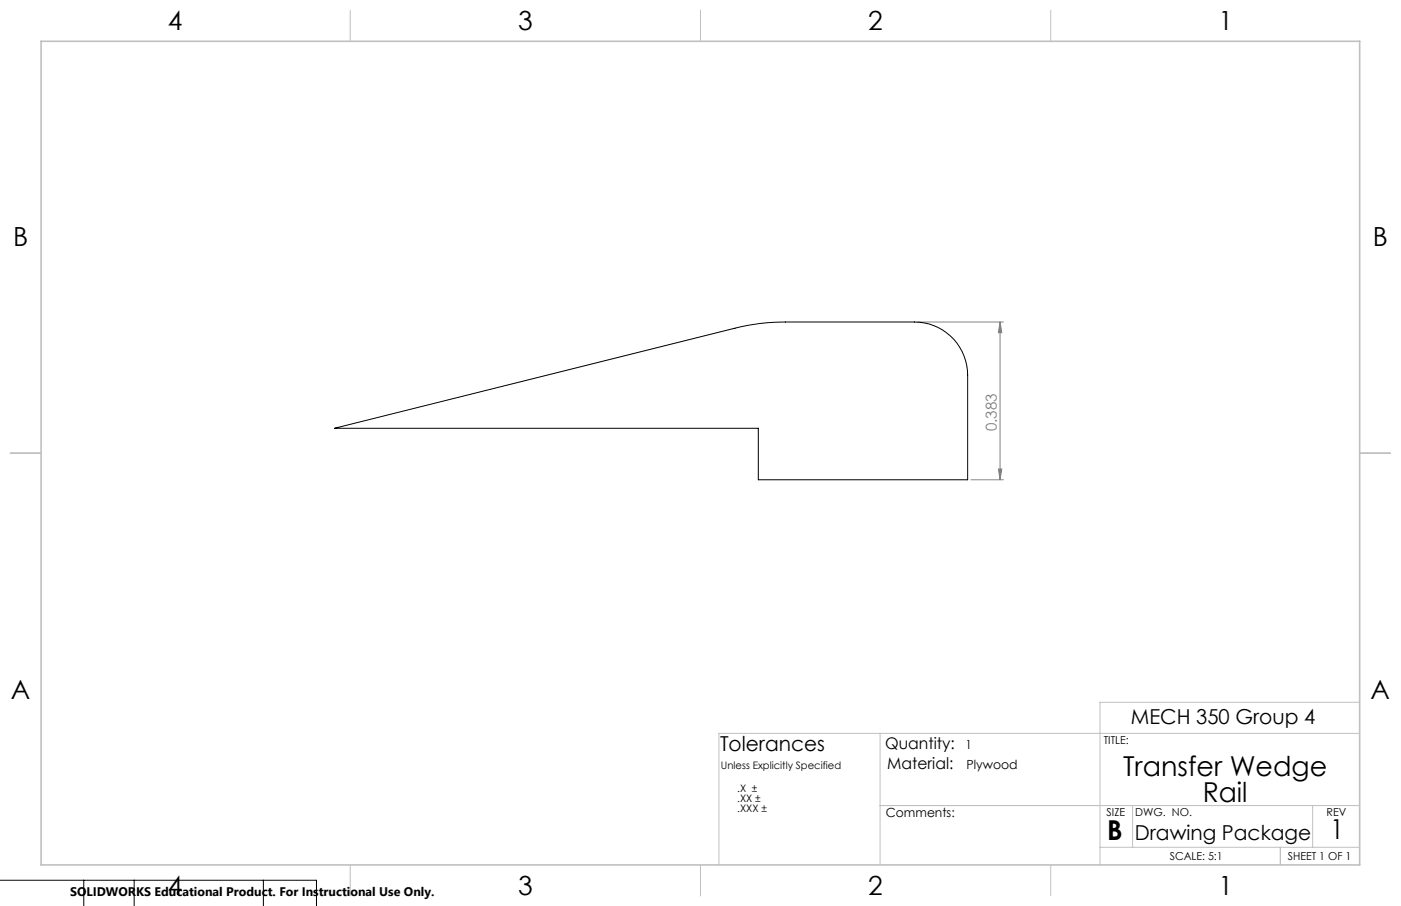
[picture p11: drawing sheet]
<svg xmlns="http://www.w3.org/2000/svg" width="432mm" height="279mm" viewBox="0 0 432 279" stroke-linecap="round" stroke-linejoin="round" font-family="sans-serif">
<path d="M282.9 99.3h26.3M308.2 99.3v48.7M308.2 99.3l.6 3.3h-1.1zM299.2 148h10M307.7 144.6h1.1l-.6 3.4z" fill="none" stroke="#808080" stroke-width=".31"/>
<g fill="none" stroke="#c0c0c0" stroke-width=".31">
<path d="M108 3.2v9.5M215.9 3.2v9.5M323.8 3.2v9.5M3.1 139.7h9.6M419.1 139.7h9.5M419.1 216.6h-80.1v50.1M271.3 226.2v40.5M419.1 226.2h-197.5v40.5M271.3 248.4h147.8M349.1 248.4v12.9M404.6 248.4v12.9M108 266.7v9.6"/>
<path d="M215.9 266.7v9.6M323.8 266.7v9.6M339 261.3h80.1M394.6 261.3v5.4"/>
</g>
<path d="M12.7 12.7h406.4v254h-406.4z" fill="none" stroke="#c0c0c0" stroke-width=".5"/>
<path d="M308.2 99.3l.6 3.3h-1.1zM307.7 144.6h1.1l-.6 3.4z" fill="#808080"/>
<path d="M103.1 132.1l123.4-30.9a61.5 61.5 0 0 1 15.5-1.9h39.8a16.4 16.4 0 0 1 16.4 16.4v32.3h-64.5v-15.9zM-.1 271.5h25.9M25.8 271.5h15.5M25.8 271.5v7.9M41.3 271.5v7.9M41.3 271.5h39.9M81.2 271.5h16.3v7.9M81.2 271.5v7.9" fill="none" stroke="#000" stroke-width=".31"/>
<g font-size="8.5">
<text x="346.2" y="239.3">Transfer Wedge</text>
<text x="370.7" y="247.4">Rail</text>
<text x="341.3" y="259">B</text>
<text x="410" y="258.9">1</text>
</g>
<g font-size="8.1">
<text x="51.7" y="9.3">4</text>
<text x="159.7" y="9.3">3</text>
<text x="267.6" y="9.3">2</text>
<text x="375.6" y="9.3">1</text>
<text x="4" y="76">B</text>
<text x="423.1" y="76">B</text>
<text x="3.3" y="215.7">A</text>
<text x="422.4" y="215.7">A</text>
<text x="51.7" y="276">4</text>
<text x="159.7" y="276">3</text>
<text x="267.6" y="276">2</text>
<text x="375.6" y="276">1</text>
</g>
<g font-size="6.3">
<text x="348.5" y="223.4">MECH 350 Group 4</text>
<text x="221.9" y="231.8">Tolerances</text>
<text x="349.8" y="259">Drawing Package</text>
</g>
<g font-size="4.9">
<text x="272.8" y="230.9">Quantity:</text>
<text x="273.5" y="237">Material:</text>
</g>
<text font-size="4.7" fill="#808080" x="307.2" y="132.9" transform="rotate(-90 307.2 132.9)">0.383</text>
<g font-size="3.9">
<text x="297.5" y="230.9">1</text>
<text x="297.9" y="237">Plywood</text>
<text x="273" y="251.9">Comments:</text>
</g>
<text font-size="3.8" x="21.6" y="276.3">SOLIDWORKS Educational Product. For Instructional Use Only.</text>
<g font-size="3.4">
<text x="340.2" y="229.5">TITLE:</text>
<text x="341.1" y="251.6">SIZE</text>
<text x="349.9" y="251.6">DWG. NO.</text>
<text x="408.9" y="251.7">REV</text>
<text x="360.5" y="265.2">SCALE: 5:1</text>
<text x="396.9" y="265.2">SHEET 1 OF 1</text>
</g>
<g font-size="3.2">
<text x="222.2" y="237">Unless Explicitly Specified</text>
<text x="227.2" y="244.1">.X ±</text>
<text x="227.2" y="247.3">.XX ±</text>
<text x="227.2" y="250.4">.XXX ±</text>
</g>
</svg>
